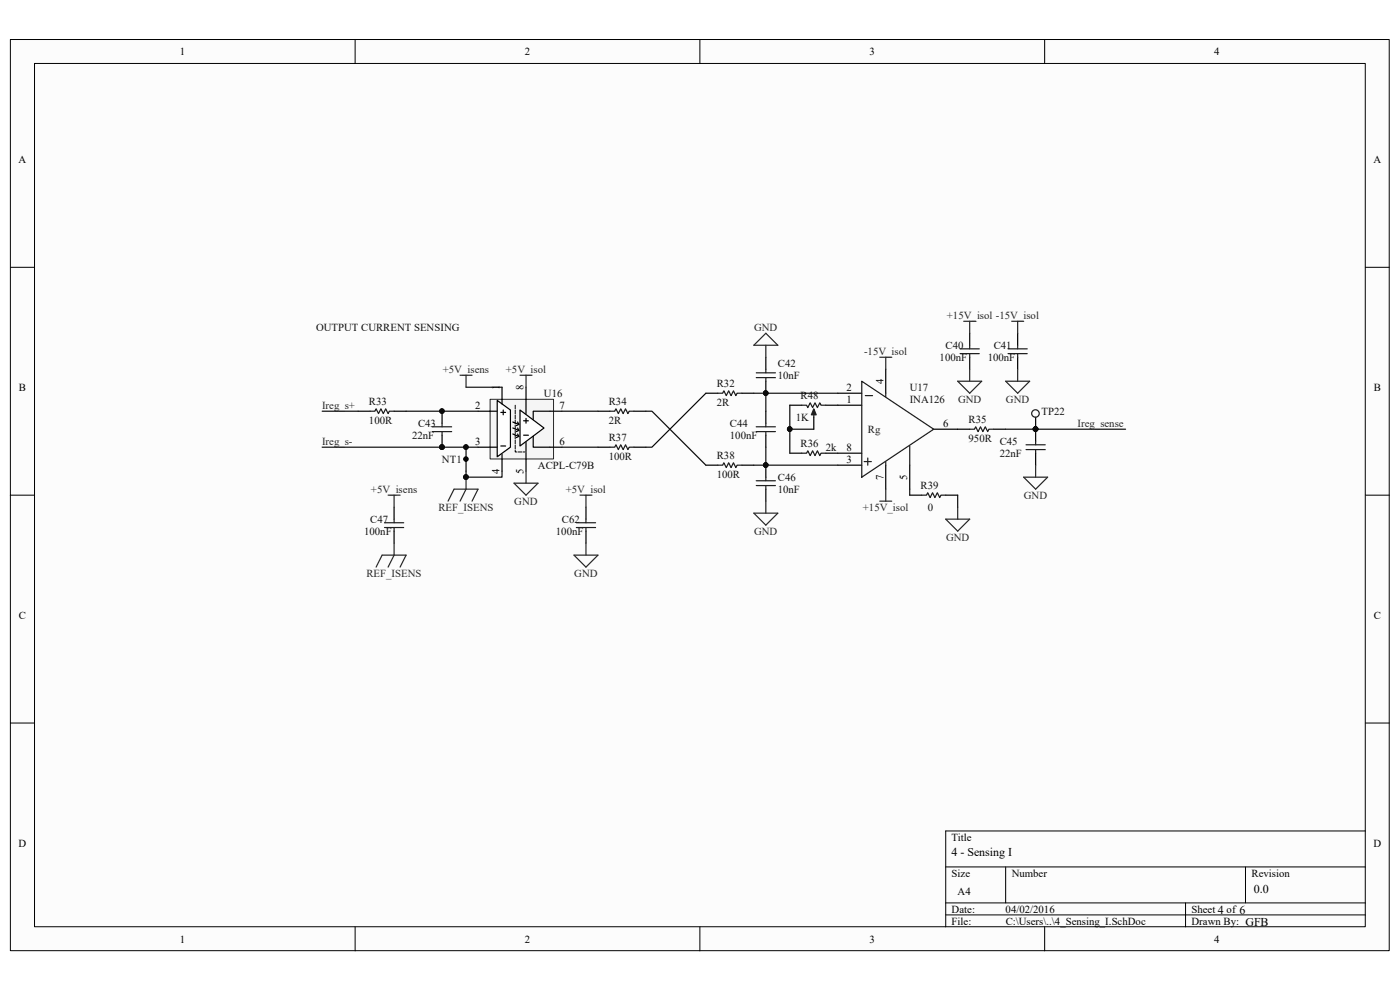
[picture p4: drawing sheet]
<svg xmlns="http://www.w3.org/2000/svg" width="297mm" height="210mm" viewBox="0 0 297 210" stroke-linecap="round" stroke-linejoin="round" font-family="sans-serif">
<path d="M2.2 8.4h292.5v193.3h-292.5z" fill="#fcfcfc"/>
<path d="M2.2 8.4h292.5v193.3h-292.5z" fill="none" stroke="#000" stroke-width=".21"/>
<path d="M7.4 13.5h282.2v183.1h-282.2z" fill="#fcfcfc"/>
<g fill="none" stroke="#000" stroke-width=".21">
<path d="M7.3 13.5h282.3v183.1h-282.3zM75.3 8.4v5.1M148.5 8.4v5.1M221.6 8.4v5.1M2.2 56.7h5.1M289.7 56.7h5.1M2.2 105h5.1M289.7 105h5.1M2.2 153.4h5.1M289.7 153.4h5.1M289.7 176.3h-89.1v20.3M75.3 196.6v5.1"/>
<path d="M148.5 196.6v5.1M200.6 183.9h89.1M200.6 191.5h89.1M200.6 194.1h89.1M213.4 183.9v7.6M221.6 196.6v5.1M251.5 191.5v5.1M264.2 183.9v7.6"/>
</g>
<path d="M104 84.8h13.4v12.6h-13.4z" fill="#f5f5f5"/>
<path d="M104 84.7h13.4v12.7h-13.4z" fill="none" stroke="#262626" stroke-width=".21"/>
<path d="M101.4 87.2h5.1v7.7h-5.1M116.7 87.2h2.5" fill="none" stroke="#000" stroke-width=".25"/>
<path d="M110.3 87l5.1 3.8-5.1 3.8z" fill="#fefefe" stroke="#000" stroke-width=".25"/>
<path d="M111.6 82.1v5.6M111.6 93.8v6.2M116.7 87.2h-3.6v1.8M116.7 94.9h2.5" fill="none" stroke="#000" stroke-width=".25"/>
<path d="M109.3 86v9.9h2.3" fill="none" stroke="#fefefe" stroke-width=".21" stroke-dasharray=".8 .3" stroke-dashoffset=".8"/>
<path d="M109.3 86v9.9h2.3" fill="none" stroke="#000" stroke-width=".21" stroke-dasharray=".8 .3"/>
<path d="M105.5 84.9l2.8 2.1v7.9l-2.8 2z" fill-rule="evenodd" fill="#fefefe" stroke="#000" stroke-width=".25"/>
<g fill="none" stroke="#000" stroke-width=".25">
<path d="M162.5 75.8v2.5M187.9 78.3v5.1M205.7 70.7v2.5M205.7 75.8v2.5M215.9 70.7v2.5M215.9 75.8v2.5M76 87.2h2.5M83.6 87.2h2.6M93.8 87.2v2.6M93.8 92.3v2.6M98.9 94.9v5.1M106.3 94.6h1"/>
<path d="M106.3 87.5h1M106.5 82.1v3.6M106.5 96.4v3.6M106.8 87v1M108.8 92.1l1.3 .5M108.8 89.5l1.3 .5M108.8 90.8l1.3 .5M109.8 92.1l.3 .5M109.8 89.5l.3 .5M109.8 90.8l.3 .5M110.1 92.6l-.5 .2M110.1 90l-.5 .3"/>
<path d="M110.1 91.3l-.5 .3M111.1 89.3h1M111.1 92.3h1M111.6 88.8v1M113.1 92.6v2.3h3.6M126.9 87.2h2.5M126.9 94.9h2.5M134.5 87.2h2.5M134.5 94.9h2.5M149.8 83.4h2.5M149.8 98.7h2.5M157.4 83.4h2.5"/>
<path d="M157.4 98.7h2.5M162.5 80.9v2.5M162.5 87.2v2.6M162.5 92.3v2.6M162.5 98.7v2.5M167.6 96.1h2.5M167.6 86h2.5M172.6 88.5v2.6M175.2 96.1h7.6M175.2 86h7.6M177.7 83.4h5.1M177.7 98.7h5.1"/>
<path d="M187.9 98.7v5.1M193 98.7v5.1M198.1 91.1h7.6M210.8 91.1h2.6M219.7 88.5v5.1M219.7 96.1v2.6M83.6 107.6v2.5M83.6 112.7v2.5M124.3 107.6v2.5M124.3 112.7v2.5M162.5 103.8v2.5M193 105h2.5"/>
<path d="M200.6 105h2.6"/>
</g>
<g fill="none" stroke="#262626" stroke-width=".25">
<path d="M97.6 79.6h2.5M98.9 79.6v2.5M110.3 79.6h2.6M111.6 79.6v2.5M162.5 73.2v2.6M162.5 70.7l2.5 2.5h-5.1zM186.6 75.8h2.6M187.9 75.8v2.5M204.4 68.2h2.6M205.7 68.2v2.5M205.7 78.3v2.6M214.6 68.2h2.6"/>
<path d="M215.9 68.2v2.5M215.9 78.3v2.6M111.6 100v2.5M203.2 80.9h5.1l-2.6 2.5zM213.4 80.9h5l-2.5 2.5zM219.7 98.7v2.5M82.3 105h2.6M83.6 105v2.6M83.6 115.2v2.6l-1.3 2.5M95.1 106.3l1.2-2.5h5.1l-1.3 2.5M98.9 101.2v2.6l-1.3 2.5M109 102.5h5.1l-2.5 2.5z"/>
<path d="M121.8 117.8h5.1l-2.6 2.5zM123 105h2.6M124.3 105v2.6M124.3 115.2v2.6M159.9 108.9h5.1l-2.5 2.5zM162.5 106.3v2.6M186.6 106.3h2.6M187.9 103.8v2.5M200.6 110.1h5.1l-2.5 2.6zM203.2 107.6v2.5M217.2 101.2h5.1l-2.6 2.6zM79.8 120.3l1.3-2.5h5.1l-1.3 2.5"/>
</g>
<g fill="none" stroke="#1c1c1c" stroke-width=".25">
<path d="M160.4 79.1h4.1M162.5 78.3v.8M203.7 74h4.1M203.7 75h4.1M205.7 73.2v.8M205.7 75v.8M213.9 74h4M213.9 75h4M215.9 73.2v.8M215.9 75v.8M78.5 87.2h1l.3-.5 .5 1 .5-1 .5 1 .5-1 .5 1 .3-.5h1M91.7 90.5h4.1"/>
<path d="M91.7 91.6h4.1M93.8 89.8v.7M93.8 91.6v.7M129.4 94.9h1l.3-.5 .5 1 .5-1 .5 1 .5-1 .5 1 .3-.5h1M129.4 87.2h1l.3-.5 .5 1 .5-1 .5 1 .5-1 .5 1 .3-.5h1M152.3 83.4h1l.3-.5 .5 1 .5-1 .5 1 .5-1 .5 1 .3-.5h1M152.3 98.7h1l.3-.5 .5 1 .5-1 .5 1 .5-1 .5 1 .3-.5h1M160.4 90.5h4.1M160.4 91.6h4.1M160.4 80.1h4.1M162.5 80.1v.8M162.5 89.8v.7"/>
<path d="M162.5 91.6v.7M170.1 96.1h1l.3-.5 .5 1 .5-1 .5 1 .5-1 .5 1 .3-.5h1M170.1 86h1l.3 .5 .5-1 .5 1 .5-1 .5 1 .5-1 .3 .5h1M172.6 87.2v1.3M182.8 80.9l15.3 10.2-15.3 10.1zM183.3 97.9h1.6M183.6 83.9h1.5M184.1 97.2v1.5M187.9 83.4v.8M187.9 97.9v.8M193 94.6v4.1M205.7 91.1h1l.3-.6 .5 1.1 .5-1.1 .5 1.1 .5-1.1 .5 1.1 .3-.5h1"/>
<path d="M217.7 94.4h4M217.7 95.4h4M219.7 93.6v.8M219.7 95.4v.7M81.6 110.9h4M81.6 111.9h4M83.6 110.1v.8M83.6 111.9v.8M122.3 110.9h4M122.3 111.9h4M124.3 110.1v.8M124.3 111.9v.8"/>
<path d="M160.4 102h4.1M160.4 103h4.1M162.5 101.2v.8M162.5 103v.8M195.5 105h1.1l.2-.5 .5 1.1 .5-1.1 .5 1.1 .6-1.1 .5 1.1 .2-.6h1"/>
<circle cx="219.7" cy="87.7" r=".8"/>
</g>
<g fill="none" stroke="#0e0e0e" stroke-width=".25">
<path d="M68.3 87.2h7.7M68.3 94.9h33.1M86.2 87.2h15.2M98.9 100v1.2h7.6v-1.2M98.9 82.1h7.6M119.2 87.2h7.7M119.2 94.9h7.7M137 87.2h1.3l11.5 11.5M149.8 83.4l-11.5 11.5h-1.3M159.9 83.4h17.8M159.9 98.7h17.8M162.5 83.4v3.8"/>
<path d="M162.5 94.9v3.8M167.6 91.1h5M167.6 86v10.1M213.4 91.1h25.4M193 103.8v1.2M203.2 105v2.6"/>
</g>
<g fill="#0e0e0e" stroke="#0e0e0e" stroke-width=".21">
<circle cx="98.8" cy="101.2" r=".48"/>
<circle cx="162.4" cy="83.4" r=".48"/>
<circle cx="162.4" cy="98.7" r=".48"/>
<circle cx="219.7" cy="91" r=".48"/>
<circle cx="93.8" cy="94.8" r=".48"/>
<circle cx="93.8" cy="87.2" r=".48"/>
<circle cx="98.8" cy="94.8" r=".48"/>
<circle cx="167.5" cy="91" r=".48"/>
</g>
<circle cx="98.8" cy="97.4" r=".48" fill="#000" stroke="#000" stroke-width=".21"/>
<path d="M172.6 86.7l.6 1.3h-1.1z" fill="#1c1c1c" stroke="#1c1c1c" stroke-width=".25"/>
<g font-size="2.5">
<text x="201.9" y="181.6">4 - Sensing I</text>
<text x="266" y="189.5">0.0</text>
</g>
<g font-size="2.3">
<text x="38.2" y="11.7">1</text>
<text x="111.3" y="11.7">2</text>
<text x="184.5" y="11.7">3</text>
<text x="257.6" y="11.7">4</text>
<text x="3.9" y="34.6">A</text>
<text x="291.4" y="34.6">A</text>
<text x="4" y="82.9">B</text>
<text x="106" y="82.6" transform="rotate(-90 106 82.6)">1</text>
<text x="111.1" y="82.6" transform="rotate(-90 111.1 82.6)">8</text>
<text x="179.6" y="82.9">2</text>
<text x="187.4" y="81.4" transform="rotate(-90 187.4 81.4)">4</text>
<text x="291.5" y="82.9">B</text>
<text x="100.8" y="86.7">2</text>
<text x="118.7" y="86.7">7</text>
<text x="179.6" y="85.5">1</text>
<text x="100.8" y="94.4">3</text>
<text x="118.7" y="94.4">6</text>
<text x="179.6" y="95.6">8</text>
<text x="200.1" y="90.6">6</text>
<text x="106" y="100.6" transform="rotate(-90 106 100.6)">4</text>
<text x="111.1" y="100.6" transform="rotate(-90 111.1 100.6)">5</text>
<text x="179.6" y="98.2">3</text>
<text x="187.4" y="101.9" transform="rotate(-90 187.4 101.9)">7</text>
<text x="192.5" y="101.9" transform="rotate(-90 192.5 101.9)">5</text>
<text x="4" y="131.3">C</text>
<text x="291.5" y="131.3">C</text>
<text x="3.9" y="179.6">D</text>
<text x="201.9" y="178.3">Title</text>
<text x="291.4" y="179.6">D</text>
<text x="201.9" y="186">Size</text>
<text x="214.6" y="186">Number</text>
<text x="265.5" y="186">Revision</text>
<text x="203.2" y="189.8">A4</text>
<text x="201.9" y="193.6">Date:</text>
<text x="201.9" y="196.1">File:</text>
<text x="213.3" y="193.6">04/02/2016</text>
<text x="213.4" y="196.1">C:\Users\..\4_Sensing_I.SchDoc</text>
<text x="252.8" y="196.1">Drawn By: GFB</text>
<text x="252.8" y="193.6">Sheet 4 of 6</text>
<text x="38.2" y="199.9">1</text>
<text x="111.3" y="199.9">2</text>
<text x="184.5" y="199.9">3</text>
<text x="257.6" y="199.9">4</text>
</g>
<g font-size="2.3" fill="#0e0e0e">
<text x="67.1" y="70.2">OUTPUT CURRENT SENSING</text>
<text x="165" y="77.9">C42</text>
<text x="199.3" y="76.6">100nF</text>
<text x="200.6" y="74">C40</text>
<text x="209.5" y="76.6">100nF</text>
<text x="210.8" y="74">C41</text>
<text x="152.1" y="82.2">R32</text>
<text x="165" y="80.4">10nF</text>
<text x="193" y="82.9">U17</text>
<text x="78.3" y="86">R33</text>
<text x="115.4" y="84.2">U16</text>
<text x="129.2" y="86">R34</text>
<text x="152.1" y="86.2">2R</text>
<text x="168.8" y="89.3">1K</text>
<text x="169.8" y="84.7">R48</text>
<text x="193" y="85.5">INA126</text>
<text x="205.5" y="89.8">R35</text>
<text x="221" y="88">TP22</text>
<text x="78.3" y="90">100R</text>
<text x="87.4" y="93.1">22nF</text>
<text x="88.7" y="90.6">C43</text>
<text x="129.2" y="93.6">R37</text>
<text x="129.2" y="90">2R</text>
<text x="154.9" y="93.1">100nF</text>
<text x="154.9" y="90.6">C44</text>
<text x="169.8" y="94.9">R36</text>
<text x="175.2" y="95.6">2k</text>
<text x="205.5" y="93.9">950R</text>
<text x="212.1" y="94.4">C45</text>
<text x="93.8" y="98.2">NT1</text>
<text x="114.1" y="99.4">ACPL-C79B</text>
<text x="129.2" y="97.7">100R</text>
<text x="152.1" y="101.5">100R</text>
<text x="152.1" y="97.4">R38</text>
<text x="165" y="102">C46</text>
<text x="212.1" y="96.9">22nF</text>
<text x="165" y="104.6">10nF</text>
<text x="195.3" y="103.8">R39</text>
<text x="77.3" y="113.5">100nF</text>
<text x="78.5" y="110.9">C47</text>
<text x="117.9" y="113.5">100nF</text>
<text x="119.2" y="110.9">C62</text>
<text x="196.8" y="108.4">0</text>
</g>
<g font-size="2.3" fill="#262626">
<text x="160" y="70.2">GND</text>
<text x="200.9" y="67.6">+15V_isol -15V_isol</text>
<text x="183.3" y="75.3">-15V_isol</text>
<text x="93.9" y="79.1">+5V_isens</text>
<text x="107.3" y="79.1">+5V_isol</text>
<text x="68.3" y="86.7">Ireg_s+</text>
<text x="203.2" y="85.5">GND</text>
<text x="213.4" y="85.5">GND</text>
<text x="68.3" y="94.4">Ireg_s-</text>
<text x="228.6" y="90.6">Ireg_sense</text>
<text x="78.7" y="104.6">+5V_isens</text>
<text x="109.1" y="107.1">GND</text>
<text x="120" y="104.6">+5V_isol</text>
<text x="217.2" y="105.8">GND</text>
<text x="93" y="108.4">REF_ISENS</text>
<text x="160" y="113.5">GND</text>
<text x="183" y="108.4">+15V_isol</text>
<text x="200.7" y="114.7">GND</text>
<text x="77.7" y="122.3">REF_ISENS</text>
<text x="121.8" y="122.3">GND</text>
</g>
<text font-size="2.3" fill="#1c1c1c" x="184.1" y="91.8">Rg</text>
</svg>
